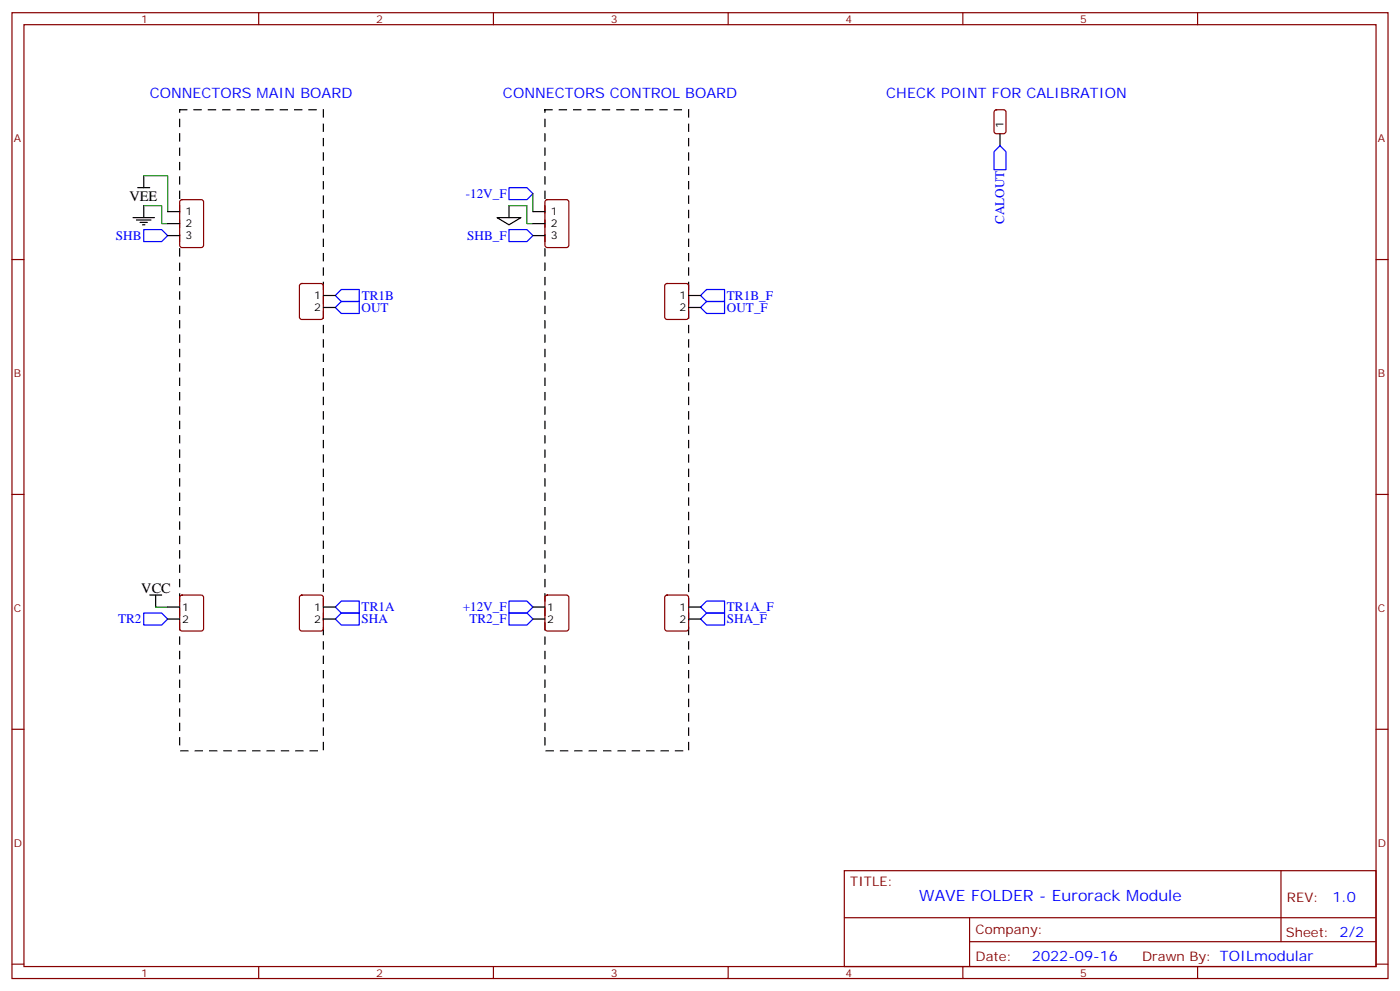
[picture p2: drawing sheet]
<svg xmlns="http://www.w3.org/2000/svg" width="412mm" height="292mm" viewBox="0 0 412 292" stroke-linecap="round" stroke-linejoin="round" font-family="sans-serif">
<g fill="none" stroke="#870000" stroke-width=".35">
<path d="M3.5 3.7h405.4v284.4h-405.4zM7.1 7.3h398.2v277.3h-398.2zM76.2 3.7v3.6M145.3 3.7v3.6M214.5 3.7v3.6M283.6 3.7v3.6M352.8 3.7v3.6M293 32.5l.5-.2h2.1l.7 .4v6l-.4 .6-2.4 .1-.6-.5-.1-5.9zM53.2 59l.4-.2h5.7l.6 .4 .1 13-.5 .6-5.9 .1-.6-.5-.1-12.9zM160.7 59l.5-.2h5.7l.6 .4 .1 13-.5 .6-5.9 .1-.6-.5-.1-12.9zM3.5 76.4h3.6M405.3 76.4h3.6"/>
<path d="M88.4 83.7l.5-.2h5.6l.7 .4v9.4l-.4 .7-5.9 .1-.7-.5v-9.4zM196 83.7l.5-.2h5.6l.7 .4v9.4l-.4 .7-5.9 .1-.7-.5v-9.4zM3.5 145.6h3.6M405.3 145.6h3.6M53.2 175.4l.4-.2h5.7l.6 .4 .1 9.5-.5 .6-5.9 .1-.6-.5-.1-9.4zM88.4 175.4l.5-.2h5.6l.7 .4v9.5l-.4 .6-5.9 .1-.7-.5v-9.4zM160.7 175.4l.5-.2h5.7l.6 .4 .1 9.5-.5 .6-5.9 .1-.6-.5-.1-9.4zM196 175.4l.5-.2h5.6l.7 .4v9.5l-.4 .6-5.9 .1-.7-.5v-9.4zM3.5 214.7h3.6M405.3 214.7h3.6M248.7 256.3h156.6v28.3h-156.6zM377.3 256.4v20.8"/>
<path d="M248.7 270.2h156.5M285.6 277.2h119.6M285.6 270.2v14.1M3.5 283.8h3.6M76.2 284.6v3.5M145.3 284.6v3.5M214.5 284.6v3.5M283.6 284.6v3.5M352.8 284.6v3.5M405.3 283.8h3.6"/>
</g>
<path d="M52.9 32.3h42.3v188.8h-42.3zM160.5 32.3h42.3v188.8h-42.3z" fill="none" stroke="#000" stroke-width=".35" stroke-dasharray="2.1 2.1"/>
<g fill="none" stroke="#000" stroke-width=".35">
<path d="M294.6 39.4v3.5M40.6 55.2h3.5M42.3 51.7v3.5M39.2 64.1h6.3M40.2 64.8h4.2M41.3 65.5h2.1M42 66.2h.7M42.3 60.5v3.6M49.4 69.4h3.5M49.4 62.3h3.5M49.4 65.8h3.5M146.4 64.1h7.1l-3.6 2.1z"/>
<path d="M149.9 60.5v3.6M157 69.4h3.5M157 62.3h3.5M157 65.8h3.5M95.2 87h3.6M95.2 90.5h3.6M202.8 87h3.6M202.8 90.5h3.6M44.1 175.2h3.5M45.9 175.2v3.5M49.4 178.7h3.5M95.2 178.7h3.6"/>
<path d="M157 178.7h3.5M202.8 178.7h3.6M49.4 182.2h3.5M95.2 182.2h3.6M157 182.2h3.5M202.8 182.2h3.6"/>
</g>
<g fill="none" stroke="#00f" stroke-width=".35">
<path d="M149.9 55.2h5.3l1.8 1.8-1.8 1.8h-5.3zM294.6 42.9l1.7 1.8v5.3h-3.5v-5.3zM42.3 67.6h5.3l1.8 1.8-1.8 1.7h-5.3zM149.9 67.6h5.3l1.8 1.8-1.8 1.7h-5.3zM98.8 87l1.7-1.8h5.3v3.6h-5.3zM98.8 90.5l1.7-1.7h5.3v3.5h-5.3zM206.4 87l1.7-1.8h5.3v3.6h-5.3zM206.4 90.5l1.7-1.7h5.3v3.5h-5.3zM98.8 178.7l1.7-1.7h5.3v3.5h-5.3zM149.9 177h5.3l1.8 1.7-1.8 1.8h-5.3zM206.4 178.7l1.7-1.7h5.3v3.5h-5.3zM42.3 180.5h5.3l1.8 1.7-1.8 1.8h-5.3z"/>
<path d="M98.8 182.2l1.7-1.7h5.3v3.5h-5.3zM149.9 180.5h5.3l1.8 1.7-1.8 1.8h-5.3zM206.4 182.2l1.7-1.7h5.3v3.5h-5.3z"/>
</g>
<path d="M42.3 51.7h7.1v10.6M157 57v5.3M42.3 60.5h5.3v5.3h1.8M149.9 60.5h5.3v5.3h1.8M45.9 178.7h3.5" fill="none" stroke="#008700" stroke-width=".35"/>
<text font-size="4.6" fill="#00f" x="270.8" y="265.4">WAVE FOLDER - Eurorack Module</text>
<g font-size="4.2" fill="#00f">
<text x="44.1" y="28.8">CONNECTORS MAIN BOARD</text>
<text x="148.2" y="28.8">CONNECTORS CONTROL BOARD</text>
<text x="261.1" y="28.8">CHECK POINT FOR CALIBRATION</text>
<text x="392.5" y="265.6">1.0</text>
<text x="304" y="283">2022-09-16</text>
</g>
<g font-size="4.2">
<text x="38.1" y="59.1">VEE</text>
<text x="41.6" y="174.5">VCC</text>
</g>
<g font-size="3.9" fill="#00f">
<text x="137.2" y="58.3">-12V_F</text>
<text x="295.8" y="65.9" transform="rotate(-90 295.8 65.9)">CALOUT</text>
<text x="34.1" y="70.6">SHB</text>
<text x="137.7" y="70.6">SHB_F</text>
<text x="106.5" y="88.3">TR1B</text>
<text x="214.1" y="88.3">TR1B_F</text>
<text x="106.5" y="91.8">OUT</text>
<text x="214.1" y="91.8">OUT_F</text>
<text x="136.3" y="179.9">+12V_F</text>
<text x="34.8" y="183.5">TR2</text>
<text x="106.5" y="180">TR1A</text>
<text x="106.5" y="183.5">SHA</text>
<text x="138.3" y="183.5">TR2_F</text>
<text x="214.1" y="180">TR1A_F</text>
<text x="214.1" y="183.5">SHA_F</text>
</g>
<g font-size="3.9" fill="#800">
<text x="250.5" y="260.9">TITLE:</text>
<text x="379.1" y="265.6">REV:</text>
<text x="287.4" y="275.1">Company:</text>
<text x="378.7" y="275.7">Sheet: 2/2</text>
<text x="287.4" y="282.8">Date:</text>
<text x="336.4" y="282.9">Drawn By: TOILmodular</text>
</g>
<g font-size="3.2" fill="#800">
<text x="41.6" y="6.7">1</text>
<text x="110.8" y="6.7">2</text>
<text x="179.9" y="6.7">3</text>
<text x="249.1" y="6.7">4</text>
<text x="318.2" y="6.7">5</text>
<text x="4.1" y="41.8">A</text>
<text x="405.9" y="41.8">A</text>
<text x="4.1" y="111">B</text>
<text x="405.9" y="111">B</text>
<text x="4.1" y="180.1">C</text>
<text x="405.9" y="180.1">C</text>
<text x="4.1" y="249.3">D</text>
<text x="405.9" y="249.3">D</text>
<text x="41.6" y="287.5">1</text>
<text x="110.8" y="287.5">2</text>
<text x="179.9" y="287.5">3</text>
<text x="249.1" y="287.5">4</text>
<text x="318.2" y="287.5">5</text>
</g>
<g font-size="3.2">
<text x="295.6" y="37.6" transform="rotate(-90 295.6 37.6)">1</text>
<text x="54.7" y="63.4">1</text>
<text x="162.3" y="63.4">1</text>
<text x="54.7" y="70.4">3</text>
<text x="54.7" y="66.9">2</text>
<text x="162.3" y="70.4">3</text>
<text x="162.3" y="66.9">2</text>
<text x="92.5" y="88.1">1</text>
<text x="200.1" y="88.1">1</text>
<text x="92.5" y="91.6">2</text>
<text x="200.1" y="91.6">2</text>
<text x="53.6" y="179.8">1</text>
<text x="92.5" y="179.8">1</text>
<text x="161.2" y="179.8">1</text>
<text x="200.1" y="179.8">1</text>
<text x="53.6" y="183.3">2</text>
<text x="92.5" y="183.3">2</text>
<text x="161.2" y="183.3">2</text>
<text x="200.1" y="183.3">2</text>
</g>
</svg>
